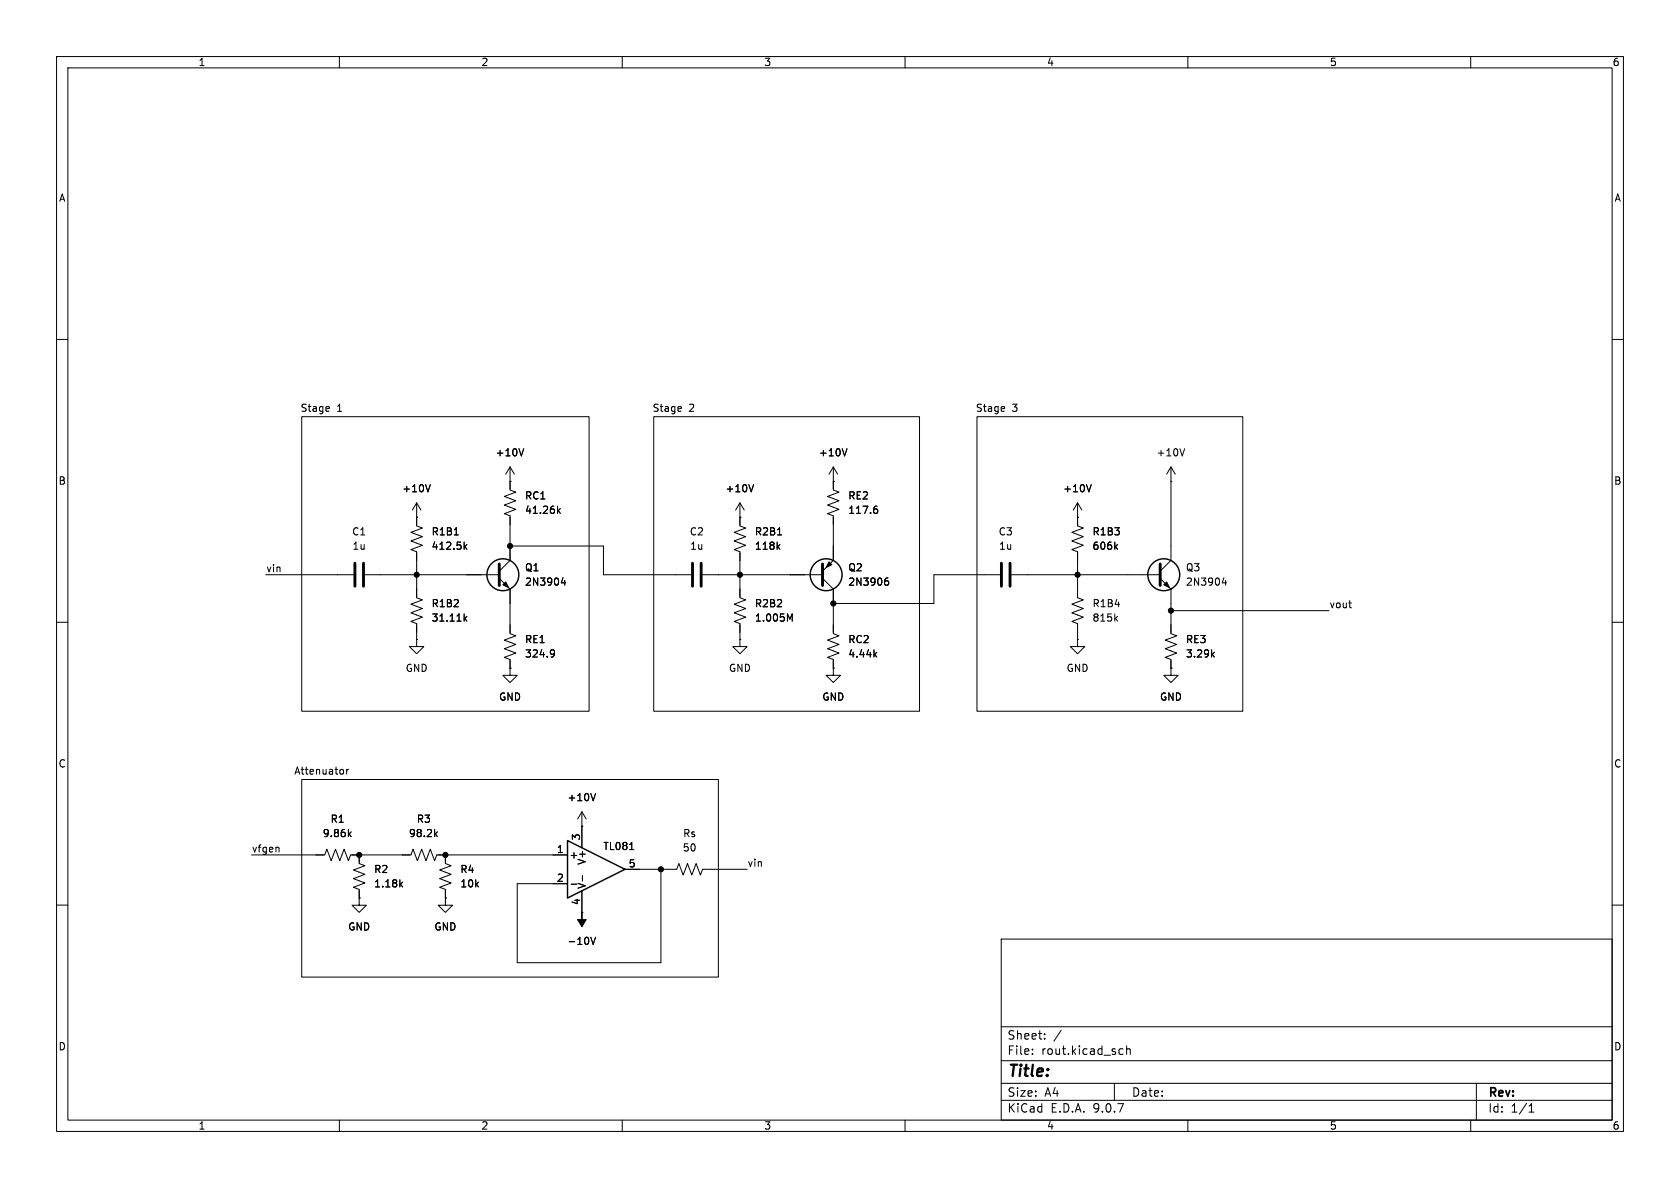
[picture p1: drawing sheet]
<svg xmlns="http://www.w3.org/2000/svg" width="297mm" height="210mm" viewBox="0 0 297 210" stroke-linecap="round" stroke-linejoin="round" font-family="sans-serif">
<g fill="none" stroke="#000" stroke-width=".18">
<path d="M10 10h277v190h-277zM12 12h273v186h-273zM60 10v2M110 10v2M160 10v2M210 10v2M260 10v2M10 60h2M53.3 73.7h50.8v52h-50.8zM58.2 71.9v.3l-.6 .1M92.6 79.3l-.4 1.3M115.6 73.7h47v52h-47z"/>
<path d="M120.4 71.9l.1 .3-.6 .1M149.7 79.3l-.4 1.3M172.7 73.7h47v52h-47zM177.5 71.9l.1 .3-.6 .1M209.4 79.3l-.4 1.3M285 60h2M73.7 88.9v4.1l1 .3-2.1 .8 2.1 .8-2.1 .7 2.1 .8-2.1 .8 1.1 .3v8.2l1 .3-2.1 .8 2.1 .8-2.1 .7 2.1 .8-2.1 .8 1.1 .3v2.8M73.7 91.4h.1M73.7 88.9l-.8 1.3M73.7 88.9l.7 1.3M76.1 85.7l-.4 1.2M80.3 94.6h.7"/>
<path d="M82.2 96.6l.3 .5M82.5 96.3l-.4 .4M90.2 82.6v4l1 .4-2 .8 2 .7-2 .8 2 .7-2 .8 1 .4v7.9l-1.9 1.9M90.2 85.1h.1M90.2 96.5h16.5v5.1h15.5M90.2 82.6l-.8 1.2M90.2 82.6l.7 1.2M98.7 90.3l.4 .4M99.1 89.9l-.5 .5M130.8 91.4h.1M130.8 88.9v4.1l1 .3-2 .8 2 .8-2 .7 2 .8-2 .8 1 .3v8.2l1 .3-2 .8 2 .8-2 .7 2 .8-2 .8 1 .3v2.8M130.8 88.9l-.8 1.3"/>
<path d="M130.8 88.9l.8 1.3M133.2 85.7l-.4 1.2M137.5 94.6h.7M137.5 96.6l.4 .5M137.9 96.3l-.5 .4M147.3 82.6v4l1 .4-2 .8 2 .7-2 .8 2 .7-2 .8 1 .4v7.9l-1.9 1.9M147.3 85.1h.1M147.3 82.6l-.7 1.2M147.3 82.6l.8 1.2M154.7 90h.2l.3 .2-.1 .4-.4 .1M154.8 89.5h.3M190.5 88.9v4.1l1 .3-2 .8 2 .8-2 .7 2 .8-2 .8 1 .3v8.2l1 .3-2 .8 2 .8-2 .7 2 .8-2 .8 1 .3v2.8"/>
<path d="M190.5 91.4h.1M190.5 88.9l-.8 1.3M190.5 88.9l.8 1.3M192.9 85.7l-.4 1.2M197.2 96.6l.4 .5M197.6 96.3l-.5 .4M207 85.1h.1M207 82.6v16.5l-1.9 1.9M207 82.6l-.8 1.2M207 82.6l.8 1.2M10 110h2M47 101.6h15.5"/>
<path d="M64.5 101.6h23.8M73.7 113v1.3h1.2l-1.2 1.3-1.3-1.3h1.3M73.7 113h.1M82.2 109.3l.3 .5M82.5 109l-.4 .4M88.3 102.2l1.9 1.9v7.9l1 .4-2 .8 2 .7-2 .8 2 .7-2 .8 1 .4v1.5M90.2 118.1v1.3h1.2l-1.2 1.3-1.3-1.3h1.3M90.2 118.1h.1M97.5 114.9l.5 .1a.84 .84 0 0 1-.3 1.1M98 115.4l-.2 .3h-.3M99.5 102.1l-.3 .9h.8M99.8 102.6v.8"/>
<path d="M124.2 101.6h21.2M130.8 113v1.3h1.3l-1.3 1.3-1.3-1.3h1.3M130.8 113h.1M139.6 109.4l.5-.9v1.3M145.4 102.2l1.9 1.9v7.9l1 .4-2 .8 2 .7-2 .8 2 .7-2 .8 1 .4v1.5M147.3 118.1v1.3h1.3l-1.3 1.3-1.3-1.3h1.3M147.3 118.1h.1M154.6 115.7l.4 .4M155 115.3l-.5 .5M156.5 102.7h.4l.2 .2-.1 .5h-.5M157 102.2l-.4 .1M176.8 101.6h-11.7v5.1h-17.8"/>
<path d="M178.8 101.6h26.3M190.5 113v1.3h1.3l-1.3 1.3-1.3-1.3h1.3M190.5 113h.1M197.2 109.3l.4 .5M197.6 109l-.5 .4M205.1 102.2l1.9 1.9v7.9l1 .4-2 .8 2 .7-2 .8 2 .7-2 .8 1 .4v1.5M207 118.1v1.3h1.3l-1.3 1.3-1.3-1.3h1.3M207 118.1h.1M207 108h27.9M214.3 115.7l.4 .4M214.7 115.3l-.5 .5M216.4 102.1l-.3 .9h.8"/>
<path d="M216.7 102.6v.8M238.4 106.6h.5M238.8 107.4h.1M285 110h2M53.3 137.8h73.7v34.9h-73.7zM60.7 136.1v.6M61.3 136v.9M61.6 136l-.3 .2M44.4 151.1h13l.4-1 .7 2 .8-2 .8 2 .7-2 .8 2 .4-1h10.6l.4-1 .8 2 .7-2 .8 2 .8-2 .7 2 .4-1h23.1M49.3 149.8v.8M61.7 147.4l.4 .5M62.1 147.1l-.5 .4"/>
<path d="M63.5 151.1v1.6l1 .3-2 .8 2 .8-2 .7 2 .8-2 .7 1 .4v1.6M63.5 158.8v1.2h1.3l-1.3 1.3-1.3-1.3h1.3M63.5 158.8h.1M70.8 156.3l.4 .5M71.2 155.9l-.5 .5M77 147.4l.3 .5M77.3 147.1l-.5 .4M78.7 158.8v1.2h1.3l-1.3 1.3-1.2-1.3h1.2M78.7 158.8h.1M78.7 151.1v1.6l1.1 .3-2.1 .8 2.1 .8-2.1 .7 2.1 .8-2.1 .7 1 .4v1.6M101 156.3h1M102.9 146.1h.1"/>
<path d="M102.9 143.5l-.8 1.3M102.9 143.5l.7 1.3M102.9 143.5v6.4M102.9 157.5v3.8M103 154.8v.9M105.3 140.3l-.4 1.2M110.5 153.7h9.1l.4-1 .8 2 .7-2 .8 2 .8-2 .7 2 .4-1h7.9M111.3 150.2h.7M116.8 153.7v16.5h-25.4v-14h8.9M10 160h2M102.9 161.3h.1M104.4 165.7l.5 1.2 .4-1.2"/>
<path d="M177 166h108v32h-108zM285 160h2M60 198v2M110 198v2M160 198v2M177 194.5h108M177 191.5h108M177 187.5h108M177 181.5h108M182.5 186.3v.1M182.5 185.5v.1M184.7 183.6v.1"/>
<path d="M184.7 182.8v.1M187.6 182.1l-1.3 2M197 191.5v3M198.1 185.4l.4 .1M198.5 186.3l-.4 .1M199.2 185.5l.2-.1 .3 .1 .1 .9M199.2 184.9v1.5M210 198v2M260 198v2M261 191.5v6.5M270.3 196.6h.9M270.3 195.5l.4-.4v1.5"/>
</g>
<path d="M62.7 99.6v4M64.3 99.6v4M88.3 99.7v3.8M122.4 99.6v4M124 99.6v4M145.4 99.7v3.8M177 99.6v4M178.6 99.6v4M205.1 99.7v3.8" fill="none" stroke="#000" stroke-width=".51"/>
<g fill="none" stroke="#000" stroke-width=".25">
<path d="M100.3 148.6l10.2 5.1-10.2 5.1z"/>
<circle cx="88.9" cy="101.6" r="2.82"/>
<circle cx="146" cy="101.6" r="2.82"/>
<circle cx="205.7" cy="101.6" r="2.82"/>
</g>
<g fill="#000" stroke="#000" stroke-width=".18">
<path d="M146.6 99.3l.5 .5-1.1 .5zM88.9 103.4l.5-.5 .5 1zM205.7 103.4l.5-.5 .6 1zM102.9 161.3v1.3h.7l-.7 1.2-.8-1.2h.8z"/>
<circle cx="90.2" cy="96.5" r=".46"/>
<circle cx="73.7" cy="101.6" r=".46"/>
<circle cx="130.8" cy="101.6" r=".46"/>
<circle cx="147.3" cy="106.7" r=".46"/>
<circle cx="190.5" cy="101.6" r=".46"/>
<circle cx="207" cy="108" r=".46"/>
<circle cx="63.5" cy="151.1" r=".46"/>
<circle cx="78.7" cy="151.1" r=".46"/>
<circle cx="116.8" cy="153.7" r=".46"/>
</g>
<text font-size="2.8" x="178" y="190.9">Title:</text>
<g font-size="2.1">
<text x="178" y="184">Sheet:</text>
<text x="178" y="186.7">File:</text>
<text x="184.1" y="186.7">rout.kicad_sch</text>
<text x="178" y="196.9">KiCad</text>
<text x="178" y="194.1">Size:</text>
<text x="184.7" y="194.1">A4</text>
<text x="185.7" y="196.9">E.D.A.</text>
<text x="193.3" y="196.9">9.0.7</text>
<text x="200" y="194.1">Date:</text>
<text x="263" y="194.3">Rev:</text>
<text x="263" y="196.9">Id:</text>
<text x="267.1" y="196.9">1/1</text>
</g>
<g font-size="1.8">
<text x="35" y="11.9">1</text>
<text x="85" y="11.9">2</text>
<text x="135" y="11.9">3</text>
<text x="185" y="11.9">4</text>
<text x="235" y="11.9">5</text>
<text x="285" y="11.9">6</text>
<text x="10.3" y="35.9">A</text>
<text x="285.3" y="35.9">A</text>
<text x="53" y="73">Stage</text>
<text x="59.5" y="73">1</text>
<text x="115.3" y="73">Stage</text>
<text x="121.8" y="73">2</text>
<text x="172.4" y="73">Stage</text>
<text x="178.9" y="73">3</text>
<text x="87.5" y="80.9">+10V</text>
<text x="144.7" y="80.9">+10V</text>
<text x="204.4" y="80.9">+10V</text>
<text x="10.3" y="85.9">B</text>
<text x="71" y="87.2">+10V</text>
<text x="92.7" y="88.5">RC1</text>
<text x="128.2" y="87.2">+10V</text>
<text x="149.9" y="88.5">RE2</text>
<text x="187.9" y="87.2">+10V</text>
<text x="285.3" y="85.9">B</text>
<text x="62.2" y="94.8">C1</text>
<text x="76.2" y="94.8">R1B1</text>
<text x="92.7" y="91">41.26k</text>
<text x="121.8" y="94.8">C2</text>
<text x="133.4" y="94.8">R2B1</text>
<text x="149.9" y="91">117.6</text>
<text x="176.5" y="94.8">C3</text>
<text x="193" y="94.8">R1B3</text>
<text x="47" y="101.3">vin</text>
<text x="62.2" y="97.4">1u</text>
<text x="76.2" y="97.4">412.5k</text>
<text x="92.7" y="101.2">Q1</text>
<text x="121.9" y="97.4">1u</text>
<text x="133.4" y="97.4">118k</text>
<text x="149.9" y="101.2">Q2</text>
<text x="176.5" y="97.4">1u</text>
<text x="193" y="97.4">606k</text>
<text x="209.6" y="101.2">Q3</text>
<text x="76.2" y="107.5">R1B2</text>
<text x="92.7" y="103.7">2N3904</text>
<text x="133.4" y="107.5">R2B2</text>
<text x="149.9" y="103.7">2N3906</text>
<text x="193" y="107.5">R1B4</text>
<text x="209.6" y="103.7">2N3904</text>
<text x="234.9" y="107.6">vout</text>
<text x="76.2" y="110.1">31.11k</text>
<text x="92.7" y="113.9">RE1</text>
<text x="133.4" y="110.1">1.005M</text>
<text x="149.9" y="113.9">RC2</text>
<text x="193" y="110.1">815k</text>
<text x="209.6" y="113.9">RE3</text>
<text x="71.6" y="119">GND</text>
<text x="92.7" y="116.4">324.9</text>
<text x="128.8" y="119">GND</text>
<text x="149.9" y="116.4">4.44k</text>
<text x="188.5" y="119">GND</text>
<text x="209.6" y="116.4">3.29k</text>
<text x="88.1" y="124.1">GND</text>
<text x="145.3" y="124.1">GND</text>
<text x="205" y="124.1">GND</text>
<text x="10.3" y="135.9">C</text>
<text x="51.9" y="137.1">Attenuator</text>
<text x="285.3" y="135.9">C</text>
<text x="100.2" y="141.8">+10V</text>
<text x="57" y="148.2">9.86k</text>
<text x="58.3" y="145.6">R1</text>
<text x="72.2" y="148.2">98.2k</text>
<text x="73.6" y="145.6">R3</text>
<text x="102.6" y="148.7" transform="rotate(-90 102.6 148.7)">3</text>
<text x="120.7" y="148.2">Rs</text>
<text x="44.4" y="150.8">vfgen</text>
<text x="66" y="154.5">R2</text>
<text x="81.3" y="154.5">R4</text>
<text x="98.4" y="150.9">1</text>
<text x="98.4" y="156">2</text>
<text x="100.6" y="152">+</text>
<text x="103.7" y="153" transform="rotate(-90 103.7 153)">V+</text>
<text x="106.6" y="150.5">TL081</text>
<text x="111.1" y="153.4">5</text>
<text x="120.6" y="150.7">50</text>
<text x="132.1" y="153.3">vin</text>
<text x="66" y="157.1">1.18k</text>
<text x="81.3" y="157.1">10k</text>
<text x="102.6" y="160.1" transform="rotate(-90 102.6 160.1)">4</text>
<text x="103.7" y="157.2" transform="rotate(-90 103.7 157.2)">V-</text>
<text x="61.5" y="164.7">GND</text>
<text x="76.7" y="164.7">GND</text>
<text x="100.2" y="167.2">-10V</text>
<text x="10.3" y="185.9">D</text>
<text x="285.3" y="185.9">D</text>
<text x="35" y="199.9">1</text>
<text x="85" y="199.9">2</text>
<text x="135" y="199.9">3</text>
<text x="185" y="199.9">4</text>
<text x="235" y="199.9">5</text>
<text x="285" y="199.9">6</text>
</g>
</svg>
